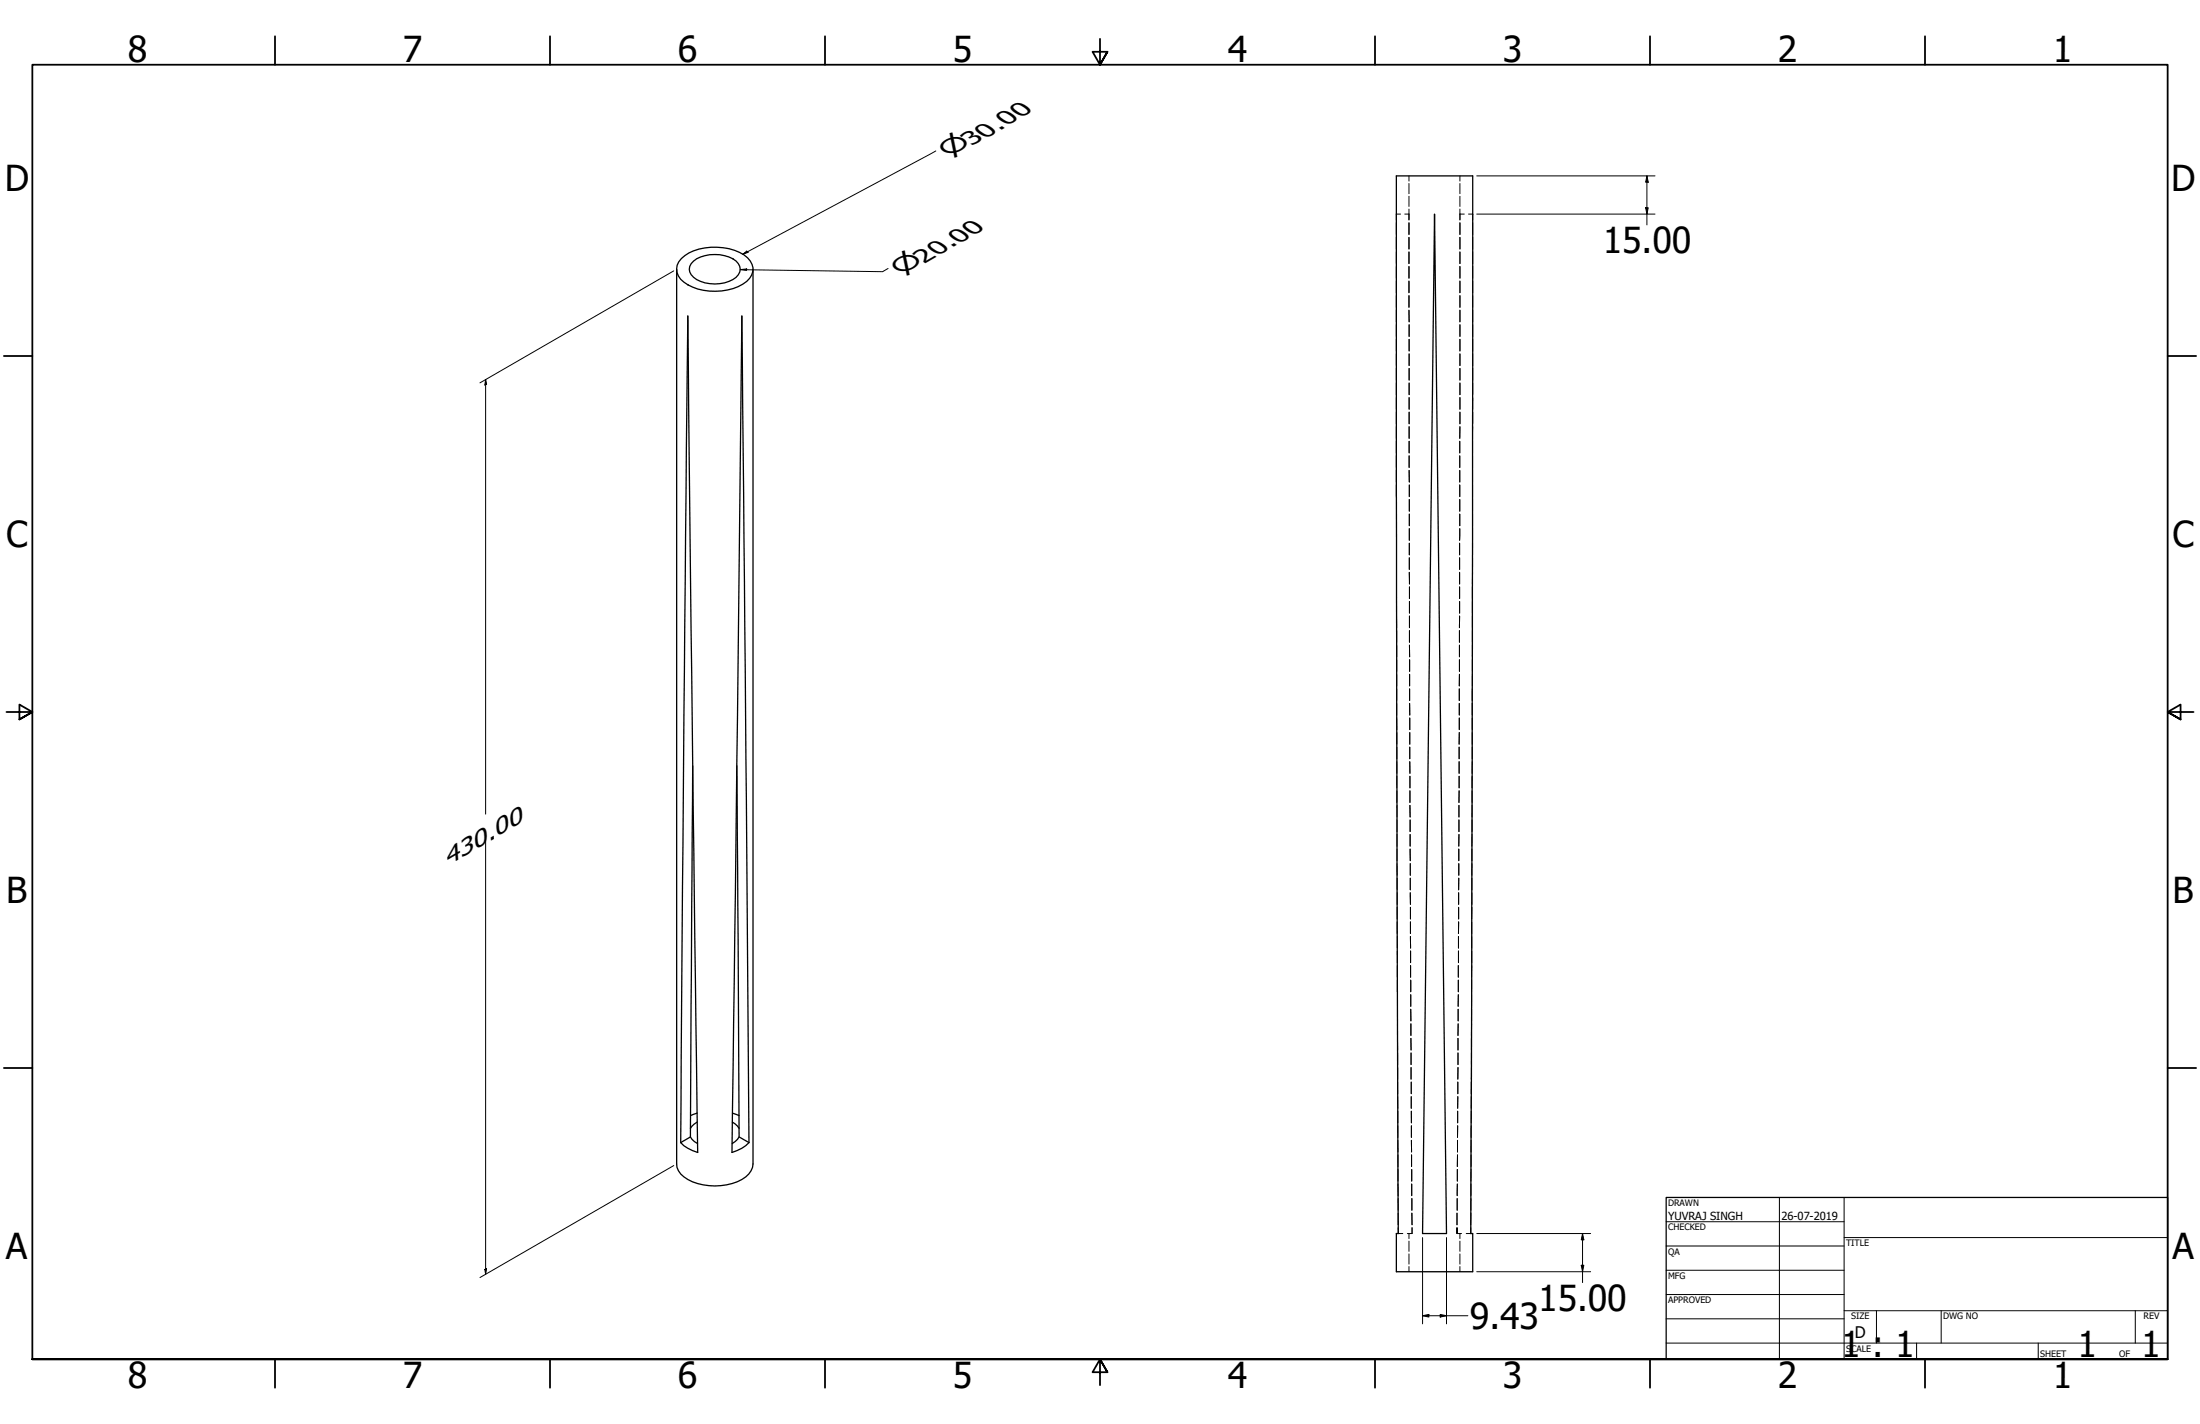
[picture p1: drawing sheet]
<svg xmlns="http://www.w3.org/2000/svg" width="864mm" height="559mm" viewBox="0 0 864 559" stroke-linecap="round" stroke-linejoin="round" font-family="sans-serif">
<!-- layer: Visible (ANSI) -->
<g fill="none" stroke="#000" stroke-width=".51">
<path d="M548.1 69h30l-.2 228.2-.6 186.9h.8v14.9h-30v-14.9h.8l-.6-208.1zM563.1 84l4.7 400.1h-9.4zM265.6 105.7v351.1a8.3 8.3 0 0 0 6.2 6.9 23.1 23.1 0 0 0 20.9-1.9 6.9 6.9 0 0 0 2.9-5v-351.1M267.5 101.5a20 20 0 0 1 16.4-4.3 15.3 15.3 0 0 1 10.6 5.2 5.7 5.7 0 0 1-1.4 8 22.2 22.2 0 0 1-24.7 .3 5.8 5.8 0 0 1-.9-9.2zM272.3 102.4a14.9 14.9 0 0 1 16.6 0 4.2 4.2 0 0 1-1.2 7.3 14.9 14.9 0 0 1-15.4-.9 3.9 3.9 0 0 1 0-6.4zM270 124l3.9 328.2a14.5 14.5 0 0 1-6.7-3.8zM291.2 124l2.8 324.4a14.5 14.5 0 0 1-6.7 3.8zM271.9 300.5l-.9 145.7 1.6 1.8 1.2 .8M289.2 300.5l.9 145.7-.6 .9-2.1 1.7M273.6 436.8l-2.5 1M287.5 436.8l2.6 1M271 446.2l-3.8 2.2"/>
<path d="M273.7 440.3l-2 1.6-.7 .9M287.5 440.3l2 1.6 .6 .9M290.1 446.2l3.9 2.2"/>
</g>
<!-- layer: Hidden (ANSI) -->
<g fill="none" stroke="#000" stroke-width=".39">
<path d="M553.1 69v2.1M553.1 72v4M553.1 77v4M573.1 69v2.1M573.1 72v4M573.1 77v4M548.1 87.4v4.6M548.1 93.2v4.5M548.1 98.9v4.5M549.8 84h-1.7v2.3M551.4 84h1.7M553.1 98.9v4.5"/>
<path d="M553.1 82v4.3M553.1 87.4v4.6M553.1 93.2v4.5M573.1 98.9v4.5M573.1 82v4.3M573.1 87.4v4.6M573.1 93.2v4.5M573.1 84h1.7M576.5 84h1.6v2.3M578.1 87.4v4.6M578.1 93.2v4.5M578.1 98.9v4.5"/>
<path d="M548.1 104.6v4.6M548.1 110.3v4.6M548.1 116v4.6M553.1 116v4.6M553.1 104.6v4.6M553.1 110.3v4.6M573.1 116v4.6M573.1 104.6v4.6M573.1 110.3v4.6M578.1 104.6v4.6M578.1 110.3v4.6M578.1 116v4.6"/>
<path d="M548.1 121.7v4.6M548.1 127.4v4.6M548.1 133.2v4.5M548.1 138.9v4.5M553.1 121.7v4.6M553.1 127.4v4.6M553.1 133.2v4.5M553.1 138.9v4.5M573.1 121.7v4.6M573.1 127.4v4.6M573.1 133.2v4.5M573.1 138.9v4.5"/>
<path d="M578.1 121.7v4.6M578.1 127.4v4.6M578.1 133.2v4.5M578.1 138.9v4.5M548.1 144.6v4.6M548.1 150.3v4.6M548.1 156v4.6M553.1 156v4.6M553.1 144.6v4.6M553.1 150.3v4.6M573.1 156v4.6M573.1 144.6v4.6"/>
<path d="M573.1 150.3v4.6M578.1 144.6v4.6M578.1 150.3v4.6M578.1 156v4.6M548.1 167.4v4.6M548.1 161.7v4.6M548.1 173.2v4.5M548.1 178.9v4.6M553.1 173.2v4.5M553.1 161.7v4.6M553.1 167.4v4.6M553.1 178.9v4.6"/>
<path d="M573 173.2v4.5M573 178.9v4.6M573.1 161.7v4.6M573.1 167.4l-.1 4.6M578 173.2v4.5M578 178.9v4.6M578.1 167.4l-.1 4.6M578.1 161.7v4.6M548.1 190.3v4.6M548.1 184.6v4.6M548.2 196v4.6M553.1 184.6l.1 4.6"/>
<path d="M553.2 190.3v4.6M553.2 196v4.6M573 190.3v4.6M573 184.6v4.6M573 196v4.6M578 190.3v4.6M578 184.6v4.6M578 196v4.6M548.2 201.7v4.6M548.2 207.5v4.5M548.2 213.2v4.5M548.2 218.9v4.6"/>
<path d="M553.2 207.5v4.5M553.2 201.7v4.6M553.2 213.2v4.5M553.2 218.9v4.6M573 213.2v4.5M573 218.9v4.6M573 207.5v4.5M573 201.7v4.6M578 201.7v4.6M578 207.5v4.5M578 213.2v4.5M578 218.9v4.6"/>
<path d="M548.2 230.3v4.6M548.2 224.6v4.6M548.2 236v4.6M553.2 224.6l.1 4.6M553.3 230.3v4.6M553.3 236v4.6M573 224.6v4.6M573 230.3v4.6M573 236v4.6M578 230.3v4.6M578 236v4.6M578 224.6v4.6"/>
<path d="M548.2 241.7l.1 4.6M548.3 253.2v4.5M548.3 247.5v4.5M548.3 258.9v4.6M553.3 241.7v4.6M553.3 247.5v4.5M553.3 253.2v4.5M553.3 258.9v4.6M572.9 247.5v4.5M572.9 253.2v4.5M572.9 258.9v4.6M573 241.7l-.1 4.6"/>
<path d="M578 253.2v4.5M578 241.7v4.6M578 247.5v4.5M578 258.9v4.6M548.3 276v4.6M548.3 264.6v4.6M548.3 270.3v4.6M553.3 276l.1 4.6M553.3 264.6v4.6M553.3 270.3v4.6M572.8 270.3v4.6M572.8 276v4.6"/>
<path d="M572.9 264.6l-.1 4.6M577.9 276v4.6M577.9 270.3v4.6M578 264.6v4.6M548.3 281.7v4.6M548.3 293.2v4.6M548.3 287.5v4.5M548.3 298.9v4.6M553.4 298.9l.1 4.6M553.4 281.7v4.6M553.4 287.5v4.5M553.4 293.2v4.6"/>
<path d="M572.8 298.9v4.6M572.8 293.2v4.6M572.8 281.7v4.6M572.8 287.5v4.5M577.9 293.2v4.6M577.9 281.7v4.6M577.9 287.5v4.5M577.9 298.9l-.1 4.6M548.3 304.6v4.6M548.3 310.3v4.6M548.4 316v4.6M553.5 316v4.6"/>
<path d="M553.5 304.6v4.6M553.5 310.3v4.6M572.7 316v4.6M572.8 304.6v4.6M572.8 310.3l-.1 4.6M577.8 316v4.6M577.8 304.6v4.6M577.8 310.3v4.6M548.4 338.9v4.6M548.4 321.8v4.5M548.4 327.5v4.5M548.4 333.2v4.6"/>
<path d="M553.5 333.2l.1 4.6M553.5 321.8v4.5M553.5 327.5v4.5M553.6 338.9v4.6M572.6 333.2v4.6M572.6 338.9v4.6M572.7 321.8v4.5M572.7 327.5l-.1 4.5M577.8 338.9v4.6M577.8 333.2v4.6M577.8 321.8v4.5M577.8 327.5v4.5"/>
<path d="M548.4 356v4.6M548.4 344.6v4.6M548.4 350.3v4.6M553.6 350.3l.1 4.6zM553.6 344.6v4.6M553.7 356v4.6M572.6 350.3v4.6zM572.6 356v4.6M572.6 344.6v4.6M577.8 356l-.1 4.6M577.8 344.6v4.6M577.8 350.3v4.6"/>
<path d="M548.4 361.8v4.5M548.5 378.9v4.6M548.5 367.5v4.5M548.5 373.2v4.6M553.7 367.5v4.5M553.7 361.8v4.5M553.7 373.2v4.6M553.7 378.9v4.6M572.5 378.9v4.6M572.5 367.5v4.5M572.5 373.2v4.6M572.6 361.8l-.1 4.5"/>
<path d="M577.7 378.9v4.6M577.7 361.8v4.5M577.7 367.5v4.5M577.7 373.2v4.6M548.5 384.6v4.6M548.6 390.3v4.6M548.6 396v4.6M553.8 384.6v4.6M553.8 396v4.6M553.8 390.3v4.6M572.4 396v4.6M572.5 384.6v4.6"/>
<path d="M572.5 390.3l-.1 4.6M577.7 384.6v4.6M577.7 390.3v4.6M577.7 396v4.6M548.6 401.8v4.5M548.6 407.5v4.6M548.6 418.9v4.6M548.6 413.2v4.6M553.8 401.8v4.5M553.8 407.5l.1 4.6M553.9 413.2v4.6M553.9 418.9v4.6"/>
<path d="M572.3 407.5v4.6M572.3 413.2v4.6M572.3 418.9v4.6M572.4 401.8l-.1 4.5M577.6 418.9l-.1 4.6M577.6 407.5v4.6M577.6 413.2v4.6M577.7 401.8l-.1 4.5M548.6 424.6v4.6M548.6 430.3l.1 4.6M548.7 436.1v4.5M554 436.1v4.5v-4.5"/>
<path d="M554 424.6v4.6M554 430.3v4.6M572.2 436.1v4.5M572.3 424.6v4.6M572.3 430.3l-.1 4.6M577.5 424.6v4.6M577.5 430.3v4.6M577.5 436.1v4.5M548.7 441.8v4.5M548.7 447.5l.1 4.6M548.8 453.2v4.6M548.8 458.9v4.6"/>
<path d="M554 447.5l.1 4.6M554 441.8v4.5M554.1 453.2v4.6M554.2 458.9v4.6M572.1 458.9v4.6M572.1 447.5v4.6M572.1 453.2v4.6M572.2 441.8l-.1 4.5M577.5 447.5v4.6M577.5 453.2v4.6M577.5 458.9l-.1 4.6M577.5 441.8v4.5"/>
<path d="M548.8 464.6v4.6M548.8 470.3v4.6M548.8 476.1v4.5M554.2 464.6v4.6M554.2 470.3v4.6M554.2 476.1l.1 4.5M571.9 476.1v4.5M572 470.3v4.6M572.1 464.6l-.1 4.6M577.4 464.6v4.6M577.4 470.3v4.6M577.4 476.1l-.1 4.5"/>
<path d="M548.8 481.8l.1 2.3h1.8M553.1 484.1v1.9M553.1 487v4M553.1 492.1v4M553.1 497v2M554.3 481.8v2.3h-1.9M571.9 481.8v2.3v-2.3M571.9 484.1h1.8M573.1 484.1v1.9M573.1 487v4M573.1 492.1v4M573.1 497v2"/>
<path d="M577.3 481.8v2.3h-1.7"/>
</g>
<g fill="#000">
<circle cx="554.3" cy="484.1" r=".19"/>
<circle cx="571.9" cy="484.1" r=".19"/>
</g>
<!-- layer: Border (ANSI) -->
<g fill="none" stroke="#000" stroke-width=".7">
<path d="M107.9 14.2v11.2M215.9 14.2v11.2M323.8 14.2v11.2M431.8 15.2v10.2l-2.9-5.1h5.8l-2.9 5.1 2.9-5.1M539.8 14.2v11.2M647.7 14.2v11.2M755.6 14.2v11.2M1.5 139.7h11.2M850.9 139.7h11.2M2.5 279.4h10.2l-5.1-2.9v5.8l5.1-2.9-5.1 2.9M861.1 279.4h-10.2l5.1-2.9v5.8l-5.1-2.9 5.1 2.9M1.5 419.1h11.2"/>
<path d="M850.9 419.1h11.2M12.7 533.4v-508h838.2v508h-838.2h838.2M107.9 533.4v11.2M215.9 533.4v11.2M323.8 533.4v11.2M434.7 538.5l-2.9-5.1 2.9 5.1h-5.8l2.9-5.1v10.2M539.8 533.4v11.2M647.7 533.4v11.2M755.6 533.4v11.2"/>
</g>
<!-- layer: Title (ANSI) -->
<g fill="none" stroke="#000" stroke-width=".39">
<path d="M654 479.4h69.9M698.5 469.9v63.5M723.9 469.9v63.5M654 488.9h69.9M654 498.5h69.9M723.9 485.6h127M654 508h69.9M654 517.5h69.9M723.9 514.3h127M736.6 514.3v12.7M762 514.3v12.7M838.2 514.3v12.7"/>
<path d="M654 527h196.9M752.3 527v6.4M800.1 527v6.4"/>
</g>
<path d="M654 469.9h196.9v63.5h-196.9z" fill="none" stroke="#000" stroke-width=".51"/>
<!-- layer: Dimension (ANSI) -->
<g fill="none" stroke="#000" stroke-width=".39">
<path d="M367.3 59.2l-75.7 40.6M579.7 69h70M646.5 69l.5 2.5h-1zM646.5 69v19.3M291.6 99.8l1.5-1.2 .7 .4zM579.7 84h70M646 81.5h1l-.5 2.5zM264.5 106.3l-76.1 43.9M290.6 105.8l2.5-.3v.6zM348.6 105.3l-2.1 1.3-55.9-.8M190.6 148.9l.4 1.8-.7 .5zM190.6 148.9v170.6"/>
<path d="M190.6 329.4v170.6M264.5 457.4l-76.1 43.9M190.3 498.2l.7-.4-.4 2.2zM558.4 485.6v33.9M567.8 485.6v33.9M579.7 484.1h44.7M579.7 499h44.7M620.7 496.5h1l-.5 2.5zM621.2 484.1l.5 2.4h-1zM621.2 484.1v19.2M558.4 516.3l2.5-.5v1zM558.4 516.3h17.8"/>
<path d="M565.3 515.8l2.5 .5-2.5 .5z"/>
</g>
<g fill="#000">
<path d="M646.5 69l.5 2.5h-1z" fill-rule="evenodd"/>
<path d="M291.6 99.8l1.5-1.2 .7 .4z" fill-rule="evenodd"/>
<path d="M646 81.5h1l-.5 2.5z" fill-rule="evenodd"/>
<path d="M290.6 105.8l2.5-.3v.6z" fill-rule="evenodd"/>
<path d="M190.6 148.9l.4 1.8-.7 .5z" fill-rule="evenodd"/>
<path d="M190.3 498.2l.7-.4-.4 2.2z" fill-rule="evenodd"/>
<path d="M620.7 496.5h1l-.5 2.5z" fill-rule="evenodd"/>
<path d="M621.2 484.1l.5 2.4h-1z" fill-rule="evenodd"/>
<path d="M558.4 516.3l2.5-.5v1z" fill-rule="evenodd"/>
<path d="M565.3 515.8l2.5 .5-2.5 .5z" fill-rule="evenodd"/>
</g>
<g font-size="14">
<text x="50.2" y="24.4">8</text>
<text x="158.1" y="24.4">7</text>
<text x="266.1" y="24.4">6</text>
<text x="374" y="24.4">5</text>
<text x="482" y="24.4">4</text>
<text x="589.9" y="24.4">3</text>
<text x="697.9" y="24.4">2</text>
<text x="805.8" y="24.4">1</text>
<text x="1.8" y="74.9">D</text>
<text x="852.2" y="74.9">D</text>
<text x="629.2" y="99.4">15.00</text>
<text x="2.4" y="214.6">C</text>
<text x="852.8" y="214.6">C</text>
<text x="2.5" y="354.3">B</text>
<text x="852.9" y="354.3">B</text>
<text x="2.3" y="494">A</text>
<text x="852.7" y="494">A</text>
<text x="603.8" y="514.4">15.00</text>
<text x="577" y="521.4">9.43</text>
<text x="722.7" y="532.6">1 : 1</text>
<text x="815.5" y="532.6">1</text>
<text x="840.5" y="532.6">1</text>
<text x="50.2" y="544.6">8</text>
<text x="158.1" y="544.6">7</text>
<text x="266.1" y="544.6">6</text>
<text x="374" y="544.6">5</text>
<text x="482" y="544.6">4</text>
<text x="589.9" y="544.6">3</text>
<text x="697.9" y="544.6">2</text>
<text x="805.8" y="544.6">1</text>
</g>
<g font-size="9.7">
<text x="372.6" y="61.6" transform="rotate(-30 372.6 61.6)">⌀30.00</text>
<text x="353.8" y="107.8" transform="rotate(-30 353.8 107.8)">⌀20.00</text>
</g>
<text font-size="9.1" x="175.6" y="339.7" transform="rotate(-30 175.6 339.7)">430.00</text>
<text font-size="6.3" x="728.1" y="524.9">D</text>
<g font-size="4.4">
<text x="654.8" y="478.6">YUVRAJ SINGH</text>
<text x="699.3" y="478.6">26-07-2019</text>
</g>
<g font-size="3.5">
<text x="654.8" y="473.2">DRAWN</text>
<text x="654.8" y="482.8">CHECKED</text>
<text x="724.7" y="488.9">TITLE</text>
<text x="654.8" y="492.3">QA</text>
<text x="654.8" y="501.8">MFG</text>
<text x="654.8" y="511.4">APPROVED</text>
<text x="726.7" y="517.7">SIZE</text>
<text x="762.8" y="517.7">DWG NO</text>
<text x="841.4" y="517.7">REV</text>
<text x="724.7" y="530.4">SCALE</text>
<text x="800.9" y="532.6">SHEET</text>
<text x="831.8" y="532.6">OF</text>
</g>
</svg>
